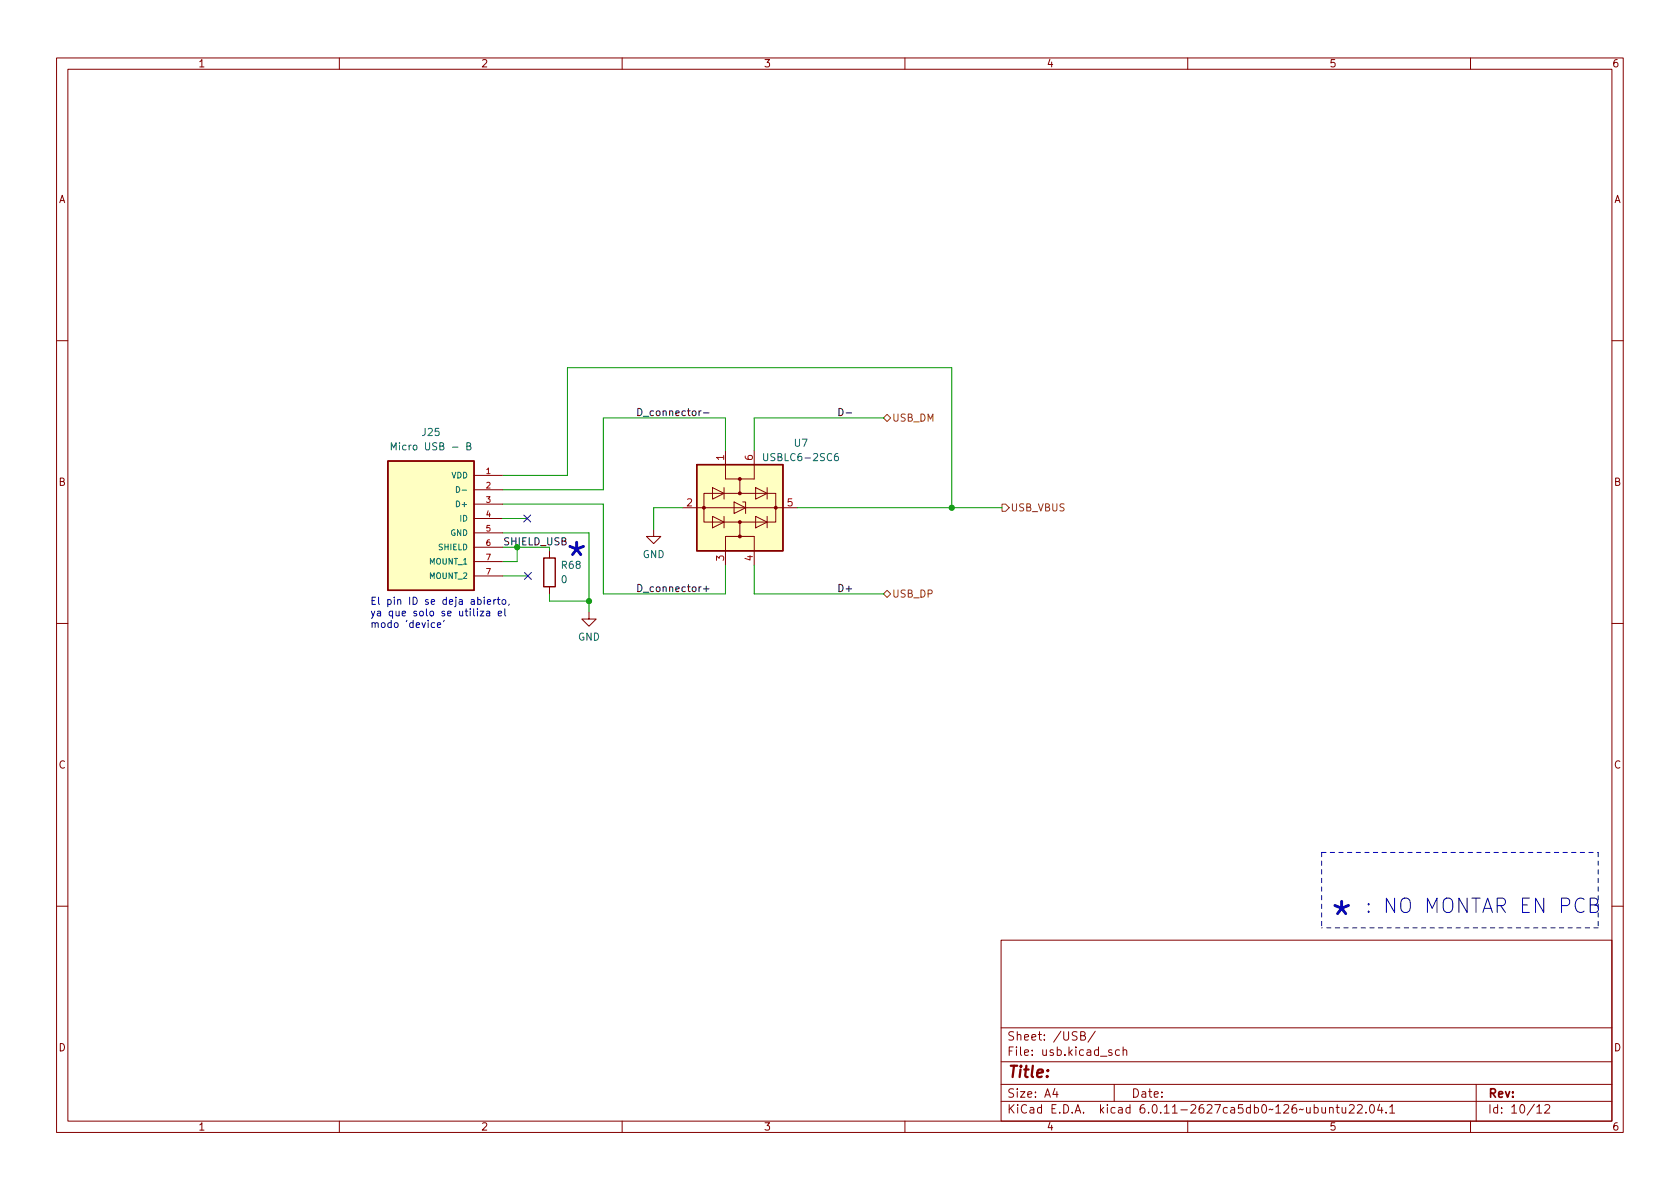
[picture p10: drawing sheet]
<svg xmlns="http://www.w3.org/2000/svg" width="297mm" height="210mm" viewBox="0 0 297 210" stroke-linecap="round" stroke-linejoin="round" font-family="sans-serif">
<g fill="none" stroke="#840000" stroke-width=".18">
<path d="M10 10.2h277v190.1h-277zM12 12.2h273v186.1h-273zM60 10.2v2M110 10.2v2M160 10.2v2M210 10.2v2M260 10.2v2M10 60.2h2M128.3 79.6v5.1h2.5M133.3 79.6v5.1h-2.5v2.5M285 60.2h2M83.8 84.1h5.1"/>
<path d="M83.8 86.6h5.1M83.8 89.1h5.1M83.8 91.7h5.1M83.8 94.2h5.1M83.8 96.8h5.1M83.8 99.3h5.1M97.2 97.4v1.3M115.6 93.6v1.3h1.2l-1.2 1.2-1.3-1.2h1.3M120.6 89.8h20.4M124.5 87.2h12.7v5.1h-12.7zM126 86.2l2 1-2 1.1zM126 91.3l2 1-2 1z"/>
<path d="M128 86.2v2.1M128 91.3v2M129.8 88.8l2 1-2 1zM130.8 92.3v2.6h2.5v5M130.8 94.9h-2.5v5M131.3 88.8h.5v2M133.6 86.2l2 1-2 1.1zM133.6 91.3l2 1-2 1zM135.6 86.2v2.1M135.6 91.3v2M10 110.2h2M83.8 101.8h5.1"/>
<path d="M97.2 103.8v1.2M104.1 108.2v1.3h-1.2l1.2 1.2 1.3-1.2h-1.3M285 110.2h2M10 160.2h2M177 166.3h108v32h-108zM285 160.2h2M60 198.3v2M110 198.3v2M160 198.3v2M177 194.8h108M177 191.8h108M177 187.8h108"/>
<path d="M177 181.8h108M182.5 186.5v.1M182.5 185.7v.1M184.6 183.8v.1M184.6 183v.1M193.6 182.4l-1.2 1.9M197 191.8v3M198.6 185.8l.2-.2 .3 .1 .1 .9M198.6 185.1v1.5M210 198.3v2M238.6 195.5l.5-.2 .3 .2v.3l-.9 1h.9M240 195.5l.6-.2 .2 .2 .1 .3-1 1h1"/>
<path d="M241.5 196.7v.1M242.4 195.4l.1-.1a.81 .81 0 0 1 .6 .7 .81 .81 0 0 1-.3 .8h-.2a.81 .81 0 0 1-.5-.6 .81 .81 0 0 1 .3-.8zM243.9 195.3l-.3 1h.9M244.3 195.8v1M245.1 196.7v.1M245.7 195.8l.4-.5v1.5M245.7 196.8h.9M260 198.3v2M261 191.8v6.5M273.1 195.5l.6-.2 .2 .2 .1 .3-.9 1h.9"/>
</g>
<g fill="#ffffc2" stroke="#ffffc2" stroke-width=".18">
<path d="M123.2 82.2h15.2v15.2h-15.2z"/>
<path d="M68.6 81.5h15.2v22.9h-15.2z"/>
</g>
<path d="M68.6 81.5h15.2v22.9h-15.2zM96.1 98.7h2.1v5.1h-2.1zM123.2 82.2h15.2v15.2h-15.2z" fill="none" stroke="#840000" stroke-width=".25"/>
<g fill="#840000" stroke="#840000" stroke-width=".18">
<circle cx="130.8" cy="84.7" r=".25"/>
<circle cx="130.8" cy="87.2" r=".25"/>
<circle cx="124.5" cy="89.8" r=".25"/>
<circle cx="137.2" cy="89.8" r=".25"/>
<circle cx="130.8" cy="92.3" r=".25"/>
<circle cx="130.8" cy="94.9" r=".25"/>
</g>
<path d="M73.1 78.8l.2-.1 .4 .1v.5l-.1 .2-.3 .1-.2-.2zM80 79.1h1M80.7 86.1a.51 .51 0 0 1 .6 .5 .51 .51 0 0 1-.6 .5zM81.7 86.7h.8M148.1 80.2l-.3 .1a.86 .86 0 0 0 0 1.2l.4-.2 .1-.4-.3-.2h-.3l-.2 .2" fill="none" stroke="#006464" stroke-width=".18"/>
<path d="M156.2 73.9l.6-.6 .7 .6-.7 .6zM177.2 89.1h.6l.6 .7-.6 .6h-.6zM156.2 105l.6-.6 .7 .6-.7 .7z" fill="none" stroke="#725600" stroke-width=".18"/>
<path d="M123.6 72.7v.8M124 72.7l-.4 .2M124.4 73h1M148.3 72.2a.64 .64 0 0 1 .8 .7 .64 .64 0 0 1-.8 .6zM149.6 73h1M124.4 104.1h1M124.9 103.6v1" fill="none" stroke="#0f0f0f" stroke-width=".18"/>
<path d="M78.5 109.7l-.1 .2" fill="none" stroke="#0000c2" stroke-width=".18"/>
<path d="M233.7 150.7h48.9M233.7 150.7v13.4M282.6 150.7v13.4M282.6 164.1h-48.9" fill="none" stroke="#0000c2" stroke-width=".18" stroke-dasharray=".8 .8"/>
<path d="M128.3 79.6v-5.7h-21.6v12.7h-17.8M156.2 73.9h-22.9v5.7M88.9 84.1h11.4v-19.1h68v24.8M88.9 94.2h15.2v14M88.9 89.1h17.8v15.9h21.6v-5.1M88.9 91.7h4.3M97.2 97.4v-.6h-5.8v2.5h-2.5M120.6 89.8h-5v3.8M133.3 99.9v5.1h22.9M141 89.8h36.2M88.9 101.8h4.4M97.2 105v1.3h6.9" fill="none" stroke="#009600" stroke-width=".18"/>
<path d="M92.6 91.1l1.2 1.2M93.8 91.1l-1.2 1.2M92.7 101.2l1.3 1.3M94 101.2l-1.3 1.3" fill="none" stroke="#000084" stroke-width=".18"/>
<g fill="#009600" stroke="#009600" stroke-width=".18">
<circle cx="104.1" cy="106.3" r=".46"/>
<circle cx="168.3" cy="89.8" r=".46"/>
</g>
<g font-size="7.1" fill="#0000c2">
<text x="99.7" y="101.2">*</text>
<text x="234.9" y="164.7">*</text>
</g>
<text font-size="3.5" fill="#0000c2" x="241.3" y="161.5">: NO MONTAR EN PCB</text>
<text font-size="2.8" fill="#840000" x="178" y="191.2">Title:</text>
<g font-size="2.1" fill="#840000">
<text x="178" y="184.5">Sheet:</text>
<text x="186.2" y="184.5">/USB/</text>
<text x="178" y="187.2">File:</text>
<text x="184.4" y="187.2">usb.kicad_sch</text>
<text x="178" y="197.4">KiCad</text>
<text x="178" y="194.6">Size:</text>
<text x="184.7" y="194.6">A4</text>
<text x="185.7" y="197.4">E.D.A.</text>
<text x="194.6" y="197.4">kicad</text>
<text x="200" y="194.6">Date:</text>
<text x="201.8" y="197.4">6.0.11-2627ca5db0~126~ubuntu22.04.1</text>
<text x="263" y="194.6">Rev:</text>
<text x="263" y="197.4">Id:</text>
<text x="267.1" y="197.4">10/12</text>
</g>
<g font-size="1.8" fill="#840000">
<text x="35" y="12.3">1</text>
<text x="85" y="12.3">2</text>
<text x="135" y="12.3">3</text>
<text x="185" y="12.3">4</text>
<text x="235" y="12.3">5</text>
<text x="285" y="12.3">6</text>
<text x="10.4" y="36.3">A</text>
<text x="285.4" y="36.3">A</text>
<text x="10.3" y="86.3">B</text>
<text x="285.3" y="86.3">B</text>
<text x="10.3" y="136.3">C</text>
<text x="285.3" y="136.3">C</text>
<text x="10.3" y="186.3">D</text>
<text x="285.3" y="186.3">D</text>
<text x="35" y="200.3">1</text>
<text x="85" y="200.3">2</text>
<text x="135" y="200.3">3</text>
<text x="185" y="200.3">4</text>
<text x="235" y="200.3">5</text>
<text x="285" y="200.3">6</text>
</g>
<g font-size="1.8" fill="#006464">
<text x="74.4" y="77.5">J25</text>
<text x="68.8" y="80">Micro</text>
<text x="75" y="80">USB</text>
<text x="82.6" y="80">B</text>
<text x="134.6" y="81.9">USBLC6-2SC6</text>
<text x="140.3" y="79.4">U7</text>
<text x="99.1" y="101">R68</text>
<text x="113.6" y="99.1">GND</text>
<text x="99.1" y="103.5">0</text>
<text x="102.1" y="113.7">GND</text>
</g>
<g font-size="1.8" fill="#0f0f0f">
<text x="112.4" y="73.6">D_connector-</text>
<text x="112.4" y="104.7">D_connector+</text>
<text x="148" y="104.7">D+</text>
</g>
<g font-size="1.8" fill="#725600">
<text x="157.7" y="74.9">USB_DM</text>
<text x="178.6" y="90.8">USB_VBUS</text>
<text x="157.7" y="106">USB_DP</text>
</g>
<g font-size="1.8" fill="#a90000">
<text x="128" y="81.6" transform="rotate(-90 128 81.6)">1</text>
<text x="133.1" y="81.6" transform="rotate(-90 133.1 81.6)">6</text>
<text x="121.2" y="89.5">2</text>
<text x="139" y="89.5">5</text>
<text x="128" y="99.4" transform="rotate(-90 128 99.4)">3</text>
<text x="133.1" y="99.4" transform="rotate(-90 133.1 99.4)">4</text>
</g>
<text font-size="1.8" fill="#009600" x="88.9" y="96.4">SHIELD_USB</text>
<g font-size="1.8" fill="#0000c2">
<text x="65.4" y="106.9">El</text>
<text x="68.3" y="106.9">pin</text>
<text x="72.4" y="106.9">ID se</text>
<text x="78.6" y="106.9">deja</text>
<text x="83.7" y="106.9">abierto,</text>
<text x="65.4" y="109">ya</text>
<text x="65.4" y="111">modo</text>
<text x="68.6" y="109">que</text>
<text x="71.7" y="111">'device'</text>
<text x="73.1" y="109">solo</text>
<text x="78.3" y="109">se</text>
<text x="81.5" y="109">utiliza</text>
<text x="88.5" y="109">el</text>
</g>
<g font-size="1.4" fill="#a90000">
<text x="85.8" y="83.8">1</text>
<text x="85.8" y="86.4">2</text>
<text x="85.8" y="88.9">3</text>
<text x="85.8" y="91.4">4</text>
<text x="85.8" y="94">5</text>
<text x="85.8" y="96.5">6</text>
<text x="85.8" y="99.1">7</text>
<text x="85.8" y="101.6">7</text>
</g>
<g font-size="1.4" fill="#006464">
<text x="79.7" y="84.9">VDD</text>
<text x="80.4" y="90">D+</text>
<text x="79.6" y="95">GND</text>
<text x="81.2" y="92.5">ID</text>
<text x="75.8" y="100.1">MOUNT_1</text>
<text x="77.4" y="97.6">SHIELD</text>
<text x="75.8" y="102.7">MOUNT_2</text>
</g>
</svg>
